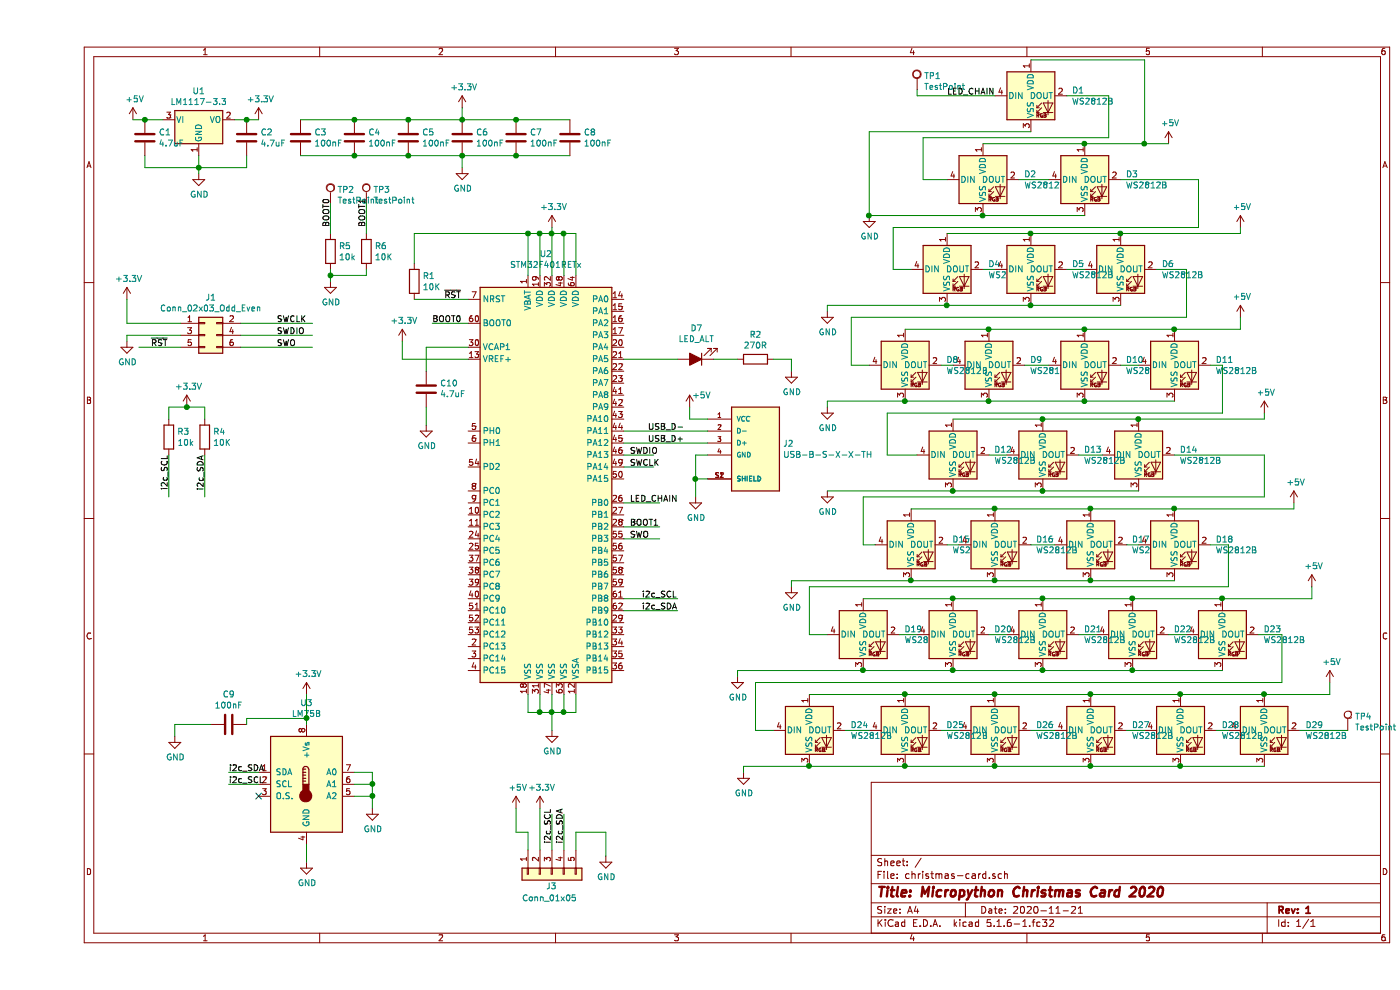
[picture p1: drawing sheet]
EESchema Schematic File Version 4
EELAYER 30 0
EELAYER END
$Descr A4 11693 8268
encoding utf-8
Sheet 1 1
Title "Micropython Christmas Card 2020"
Date "2020-11-21"
Rev "1"
Comp ""
Comment1 ""
Comment2 ""
Comment3 ""
Comment4 ""
$EndDescr
$Comp
L LED:WS2812B D1
U 1 1
P 8300 800
F 0 "D1" H 8644 846 50  0000 L CNN
F 1 "WS2812B" H 8644 755 50  0000 L CNN
F 2 "LED_SMD:LED_WS2812B_PLCC4_5.0x5.0mm_P3.2mm" H 8350 500 50  0001 L TNN
F 3 "https://cdn-shop.adafruit.com/datasheets/WS2812B.pdf" H 8400 425 50  0001 L TNN
	1    8300 800 
	1    0    0    -1  
$EndComp
$Comp
L LED:WS2812B D2
U 1 1
P 7900 1500
F 0 "D2" H 8244 1546 50  0000 L CNN
F 1 "WS2812B" H 8244 1455 50  0000 L CNN
F 2 "LED_SMD:LED_WS2812B_PLCC4_5.0x5.0mm_P3.2mm" H 7950 1200 50  0001 L TNN
F 3 "https://cdn-shop.adafruit.com/datasheets/WS2812B.pdf" H 8000 1125 50  0001 L TNN
	1    7900 1500
	1    0    0    -1  
$EndComp
$Comp
L LED:WS2812B D3
U 1 1
P 8750 1500
F 0 "D3" H 9094 1546 50  0000 L CNN
F 1 "WS2812B" H 9094 1455 50  0000 L CNN
F 2 "LED_SMD:LED_WS2812B_PLCC4_5.0x5.0mm_P3.2mm" H 8800 1200 50  0001 L TNN
F 3 "https://cdn-shop.adafruit.com/datasheets/WS2812B.pdf" H 8850 1125 50  0001 L TNN
	1    8750 1500
	1    0    0    -1  
$EndComp
$Comp
L LED:WS2812B D5
U 1 1
P 8300 2250
F 0 "D5" H 8644 2296 50  0000 L CNN
F 1 "WS2812B" H 8644 2205 50  0000 L CNN
F 2 "LED_SMD:LED_WS2812B_PLCC4_5.0x5.0mm_P3.2mm" H 8350 1950 50  0001 L TNN
F 3 "https://cdn-shop.adafruit.com/datasheets/WS2812B.pdf" H 8400 1875 50  0001 L TNN
	1    8300 2250
	1    0    0    -1  
$EndComp
$Comp
L LED:WS2812B D4
U 1 1
P 7600 2250
F 0 "D4" H 7944 2296 50  0000 L CNN
F 1 "WS2812B" H 7944 2205 50  0000 L CNN
F 2 "LED_SMD:LED_WS2812B_PLCC4_5.0x5.0mm_P3.2mm" H 7650 1950 50  0001 L TNN
F 3 "https://cdn-shop.adafruit.com/datasheets/WS2812B.pdf" H 7700 1875 50  0001 L TNN
	1    7600 2250
	1    0    0    -1  
$EndComp
$Comp
L LED:WS2812B D6
U 1 1
P 9050 2250
F 0 "D6" H 9394 2296 50  0000 L CNN
F 1 "WS2812B" H 9394 2205 50  0000 L CNN
F 2 "LED_SMD:LED_WS2812B_PLCC4_5.0x5.0mm_P3.2mm" H 9100 1950 50  0001 L TNN
F 3 "https://cdn-shop.adafruit.com/datasheets/WS2812B.pdf" H 9150 1875 50  0001 L TNN
	1    9050 2250
	1    0    0    -1  
$EndComp
$Comp
L LED:WS2812B D9
U 1 1
P 7950 3050
F 0 "D9" H 8294 3096 50  0000 L CNN
F 1 "WS2812B" H 8294 3005 50  0000 L CNN
F 2 "LED_SMD:LED_WS2812B_PLCC4_5.0x5.0mm_P3.2mm" H 8000 2750 50  0001 L TNN
F 3 "https://cdn-shop.adafruit.com/datasheets/WS2812B.pdf" H 8050 2675 50  0001 L TNN
	1    7950 3050
	1    0    0    -1  
$EndComp
$Comp
L LED:WS2812B D8
U 1 1
P 7250 3050
F 0 "D8" H 7594 3096 50  0000 L CNN
F 1 "WS2812B" H 7594 3005 50  0000 L CNN
F 2 "LED_SMD:LED_WS2812B_PLCC4_5.0x5.0mm_P3.2mm" H 7300 2750 50  0001 L TNN
F 3 "https://cdn-shop.adafruit.com/datasheets/WS2812B.pdf" H 7350 2675 50  0001 L TNN
	1    7250 3050
	1    0    0    -1  
$EndComp
$Comp
L LED:WS2812B D10
U 1 1
P 8750 3050
F 0 "D10" H 9094 3096 50  0000 L CNN
F 1 "WS2812B" H 9094 3005 50  0000 L CNN
F 2 "LED_SMD:LED_WS2812B_PLCC4_5.0x5.0mm_P3.2mm" H 8800 2750 50  0001 L TNN
F 3 "https://cdn-shop.adafruit.com/datasheets/WS2812B.pdf" H 8850 2675 50  0001 L TNN
	1    8750 3050
	1    0    0    -1  
$EndComp
$Comp
L LED:WS2812B D11
U 1 1
P 9500 3050
F 0 "D11" H 9844 3096 50  0000 L CNN
F 1 "WS2812B" H 9844 3005 50  0000 L CNN
F 2 "LED_SMD:LED_WS2812B_PLCC4_5.0x5.0mm_P3.2mm" H 9550 2750 50  0001 L TNN
F 3 "https://cdn-shop.adafruit.com/datasheets/WS2812B.pdf" H 9600 2675 50  0001 L TNN
	1    9500 3050
	1    0    0    -1  
$EndComp
$Comp
L LED:WS2812B D12
U 1 1
P 7650 3800
F 0 "D12" H 7994 3846 50  0000 L CNN
F 1 "WS2812B" H 7994 3755 50  0000 L CNN
F 2 "LED_SMD:LED_WS2812B_PLCC4_5.0x5.0mm_P3.2mm" H 7700 3500 50  0001 L TNN
F 3 "https://cdn-shop.adafruit.com/datasheets/WS2812B.pdf" H 7750 3425 50  0001 L TNN
	1    7650 3800
	1    0    0    -1  
$EndComp
$Comp
L LED:WS2812B D13
U 1 1
P 8400 3800
F 0 "D13" H 8744 3846 50  0000 L CNN
F 1 "WS2812B" H 8744 3755 50  0000 L CNN
F 2 "LED_SMD:LED_WS2812B_PLCC4_5.0x5.0mm_P3.2mm" H 8450 3500 50  0001 L TNN
F 3 "https://cdn-shop.adafruit.com/datasheets/WS2812B.pdf" H 8500 3425 50  0001 L TNN
	1    8400 3800
	1    0    0    -1  
$EndComp
$Comp
L LED:WS2812B D14
U 1 1
P 9200 3800
F 0 "D14" H 9544 3846 50  0000 L CNN
F 1 "WS2812B" H 9544 3755 50  0000 L CNN
F 2 "LED_SMD:LED_WS2812B_PLCC4_5.0x5.0mm_P3.2mm" H 9250 3500 50  0001 L TNN
F 3 "https://cdn-shop.adafruit.com/datasheets/WS2812B.pdf" H 9300 3425 50  0001 L TNN
	1    9200 3800
	1    0    0    -1  
$EndComp
$Comp
L LED:WS2812B D16
U 1 1
P 8000 4550
F 0 "D16" H 8344 4596 50  0000 L CNN
F 1 "WS2812B" H 8344 4505 50  0000 L CNN
F 2 "LED_SMD:LED_WS2812B_PLCC4_5.0x5.0mm_P3.2mm" H 8050 4250 50  0001 L TNN
F 3 "https://cdn-shop.adafruit.com/datasheets/WS2812B.pdf" H 8100 4175 50  0001 L TNN
	1    8000 4550
	1    0    0    -1  
$EndComp
$Comp
L LED:WS2812B D17
U 1 1
P 8800 4550
F 0 "D17" H 9144 4596 50  0000 L CNN
F 1 "WS2812B" H 9144 4505 50  0000 L CNN
F 2 "LED_SMD:LED_WS2812B_PLCC4_5.0x5.0mm_P3.2mm" H 8850 4250 50  0001 L TNN
F 3 "https://cdn-shop.adafruit.com/datasheets/WS2812B.pdf" H 8900 4175 50  0001 L TNN
	1    8800 4550
	1    0    0    -1  
$EndComp
$Comp
L LED:WS2812B D15
U 1 1
P 7300 4550
F 0 "D15" H 7644 4596 50  0000 L CNN
F 1 "WS2812B" H 7644 4505 50  0000 L CNN
F 2 "LED_SMD:LED_WS2812B_PLCC4_5.0x5.0mm_P3.2mm" H 7350 4250 50  0001 L TNN
F 3 "https://cdn-shop.adafruit.com/datasheets/WS2812B.pdf" H 7400 4175 50  0001 L TNN
	1    7300 4550
	1    0    0    -1  
$EndComp
$Comp
L LED:WS2812B D18
U 1 1
P 9500 4550
F 0 "D18" H 9844 4596 50  0000 L CNN
F 1 "WS2812B" H 9844 4505 50  0000 L CNN
F 2 "LED_SMD:LED_WS2812B_PLCC4_5.0x5.0mm_P3.2mm" H 9550 4250 50  0001 L TNN
F 3 "https://cdn-shop.adafruit.com/datasheets/WS2812B.pdf" H 9600 4175 50  0001 L TNN
	1    9500 4550
	1    0    0    -1  
$EndComp
$Comp
L LED:WS2812B D20
U 1 1
P 7650 5300
F 0 "D20" H 7994 5346 50  0000 L CNN
F 1 "WS2812B" H 7994 5255 50  0000 L CNN
F 2 "LED_SMD:LED_WS2812B_PLCC4_5.0x5.0mm_P3.2mm" H 7700 5000 50  0001 L TNN
F 3 "https://cdn-shop.adafruit.com/datasheets/WS2812B.pdf" H 7750 4925 50  0001 L TNN
	1    7650 5300
	1    0    0    -1  
$EndComp
$Comp
L LED:WS2812B D21
U 1 1
P 8400 5300
F 0 "D21" H 8744 5346 50  0000 L CNN
F 1 "WS2812B" H 8744 5255 50  0000 L CNN
F 2 "LED_SMD:LED_WS2812B_PLCC4_5.0x5.0mm_P3.2mm" H 8450 5000 50  0001 L TNN
F 3 "https://cdn-shop.adafruit.com/datasheets/WS2812B.pdf" H 8500 4925 50  0001 L TNN
	1    8400 5300
	1    0    0    -1  
$EndComp
$Comp
L LED:WS2812B D22
U 1 1
P 9150 5300
F 0 "D22" H 9494 5346 50  0000 L CNN
F 1 "WS2812B" H 9494 5255 50  0000 L CNN
F 2 "LED_SMD:LED_WS2812B_PLCC4_5.0x5.0mm_P3.2mm" H 9200 5000 50  0001 L TNN
F 3 "https://cdn-shop.adafruit.com/datasheets/WS2812B.pdf" H 9250 4925 50  0001 L TNN
	1    9150 5300
	1    0    0    -1  
$EndComp
$Comp
L LED:WS2812B D23
U 1 1
P 9900 5300
F 0 "D23" H 10244 5346 50  0000 L CNN
F 1 "WS2812B" H 10244 5255 50  0000 L CNN
F 2 "LED_SMD:LED_WS2812B_PLCC4_5.0x5.0mm_P3.2mm" H 9950 5000 50  0001 L TNN
F 3 "https://cdn-shop.adafruit.com/datasheets/WS2812B.pdf" H 10000 4925 50  0001 L TNN
	1    9900 5300
	1    0    0    -1  
$EndComp
$Comp
L LED:WS2812B D19
U 1 1
P 6900 5300
F 0 "D19" H 7244 5346 50  0000 L CNN
F 1 "WS2812B" H 7244 5255 50  0000 L CNN
F 2 "LED_SMD:LED_WS2812B_PLCC4_5.0x5.0mm_P3.2mm" H 6950 5000 50  0001 L TNN
F 3 "https://cdn-shop.adafruit.com/datasheets/WS2812B.pdf" H 7000 4925 50  0001 L TNN
	1    6900 5300
	1    0    0    -1  
$EndComp
$Comp
L LED:WS2812B D24
U 1 1
P 6450 6100
F 0 "D24" H 6794 6146 50  0000 L CNN
F 1 "WS2812B" H 6794 6055 50  0000 L CNN
F 2 "LED_SMD:LED_WS2812B_PLCC4_5.0x5.0mm_P3.2mm" H 6500 5800 50  0001 L TNN
F 3 "https://cdn-shop.adafruit.com/datasheets/WS2812B.pdf" H 6550 5725 50  0001 L TNN
	1    6450 6100
	1    0    0    -1  
$EndComp
$Comp
L LED:WS2812B D25
U 1 1
P 7250 6100
F 0 "D25" H 7594 6146 50  0000 L CNN
F 1 "WS2812B" H 7594 6055 50  0000 L CNN
F 2 "LED_SMD:LED_WS2812B_PLCC4_5.0x5.0mm_P3.2mm" H 7300 5800 50  0001 L TNN
F 3 "https://cdn-shop.adafruit.com/datasheets/WS2812B.pdf" H 7350 5725 50  0001 L TNN
	1    7250 6100
	1    0    0    -1  
$EndComp
$Comp
L LED:WS2812B D26
U 1 1
P 8000 6100
F 0 "D26" H 8344 6146 50  0000 L CNN
F 1 "WS2812B" H 8344 6055 50  0000 L CNN
F 2 "LED_SMD:LED_WS2812B_PLCC4_5.0x5.0mm_P3.2mm" H 8050 5800 50  0001 L TNN
F 3 "https://cdn-shop.adafruit.com/datasheets/WS2812B.pdf" H 8100 5725 50  0001 L TNN
	1    8000 6100
	1    0    0    -1  
$EndComp
$Comp
L LED:WS2812B D27
U 1 1
P 8800 6100
F 0 "D27" H 9144 6146 50  0000 L CNN
F 1 "WS2812B" H 9144 6055 50  0000 L CNN
F 2 "LED_SMD:LED_WS2812B_PLCC4_5.0x5.0mm_P3.2mm" H 8850 5800 50  0001 L TNN
F 3 "https://cdn-shop.adafruit.com/datasheets/WS2812B.pdf" H 8900 5725 50  0001 L TNN
	1    8800 6100
	1    0    0    -1  
$EndComp
$Comp
L LED:WS2812B D28
U 1 1
P 9550 6100
F 0 "D28" H 9894 6146 50  0000 L CNN
F 1 "WS2812B" H 9894 6055 50  0000 L CNN
F 2 "LED_SMD:LED_WS2812B_PLCC4_5.0x5.0mm_P3.2mm" H 9600 5800 50  0001 L TNN
F 3 "https://cdn-shop.adafruit.com/datasheets/WS2812B.pdf" H 9650 5725 50  0001 L TNN
	1    9550 6100
	1    0    0    -1  
$EndComp
$Comp
L LED:WS2812B D29
U 1 1
P 10250 6100
F 0 "D29" H 10594 6146 50  0000 L CNN
F 1 "WS2812B" H 10594 6055 50  0000 L CNN
F 2 "LED_SMD:LED_WS2812B_PLCC4_5.0x5.0mm_P3.2mm" H 10300 5800 50  0001 L TNN
F 3 "https://cdn-shop.adafruit.com/datasheets/WS2812B.pdf" H 10350 5725 50  0001 L TNN
	1    10250 6100
	1    0    0    -1  
$EndComp
Wire Wire Line
	8600 800  8950 800 
Wire Wire Line
	8950 800  8950 1150
Wire Wire Line
	8950 1150 7400 1150
Wire Wire Line
	7400 1150 7400 1500
Wire Wire Line
	7400 1500 7600 1500
Wire Wire Line
	8200 1500 8450 1500
Wire Wire Line
	9050 1500 9700 1500
Wire Wire Line
	9700 1500 9700 1900
Wire Wire Line
	9700 1900 7150 1900
Wire Wire Line
	7150 1900 7150 2250
Wire Wire Line
	7150 2250 7300 2250
Wire Wire Line
	7900 2250 8000 2250
Wire Wire Line
	8600 2250 8750 2250
Wire Wire Line
	9350 2250 9600 2250
Wire Wire Line
	9600 2250 9600 2650
Wire Wire Line
	9600 2650 6800 2650
Wire Wire Line
	6800 2650 6800 3050
Wire Wire Line
	6800 3050 6950 3050
Wire Wire Line
	7550 3050 7650 3050
Wire Wire Line
	8250 3050 8450 3050
Wire Wire Line
	9050 3050 9200 3050
Wire Wire Line
	9800 3050 9900 3050
Wire Wire Line
	9900 3050 9900 3450
Wire Wire Line
	9900 3450 7100 3450
Wire Wire Line
	7100 3450 7100 3800
Wire Wire Line
	7100 3800 7350 3800
Wire Wire Line
	7950 3800 8100 3800
Wire Wire Line
	8700 3800 8900 3800
Wire Wire Line
	9500 3800 10250 3800
Wire Wire Line
	10250 3800 10250 4150
Wire Wire Line
	10250 4150 6900 4150
Wire Wire Line
	6900 4150 6900 4550
Wire Wire Line
	6900 4550 7000 4550
Wire Wire Line
	7600 4550 7700 4550
Wire Wire Line
	8300 4550 8500 4550
Wire Wire Line
	9100 4550 9200 4550
Wire Wire Line
	9800 4550 9950 4550
Wire Wire Line
	9950 4550 9950 4900
Wire Wire Line
	9950 4900 6450 4900
Wire Wire Line
	6450 4900 6450 5300
Wire Wire Line
	6450 5300 6600 5300
Wire Wire Line
	7200 5300 7350 5300
Wire Wire Line
	7950 5300 8100 5300
Wire Wire Line
	8700 5300 8850 5300
Wire Wire Line
	9450 5300 9600 5300
Wire Wire Line
	10200 5300 10400 5300
Wire Wire Line
	10400 5300 10400 5700
Wire Wire Line
	10400 5700 6000 5700
Wire Wire Line
	6000 5700 6000 6100
Wire Wire Line
	6000 6100 6150 6100
Wire Wire Line
	6750 6100 6950 6100
Wire Wire Line
	7550 6100 7700 6100
Wire Wire Line
	8300 6100 8500 6100
Wire Wire Line
	9100 6100 9250 6100
Wire Wire Line
	9850 6100 9950 6100
$Comp
L power:GND #PWR07
U 1 1
P 6950 1800
F 0 "#PWR07" H 6950 1550 50  0001 C CNN
F 1 "GND" H 6955 1627 50  0000 C CNN
F 2 "" H 6950 1800 50  0001 C CNN
F 3 "" H 6950 1800 50  0001 C CNN
	1    6950 1800
	1    0    0    -1  
$EndComp
$Comp
L power:GND #PWR011
U 1 1
P 6600 2600
F 0 "#PWR011" H 6600 2350 50  0001 C CNN
F 1 "GND" H 6605 2427 50  0000 C CNN
F 2 "" H 6600 2600 50  0001 C CNN
F 3 "" H 6600 2600 50  0001 C CNN
	1    6600 2600
	1    0    0    -1  
$EndComp
$Comp
L power:GND #PWR017
U 1 1
P 6600 3400
F 0 "#PWR017" H 6600 3150 50  0001 C CNN
F 1 "GND" H 6605 3227 50  0000 C CNN
F 2 "" H 6600 3400 50  0001 C CNN
F 3 "" H 6600 3400 50  0001 C CNN
	1    6600 3400
	1    0    0    -1  
$EndComp
$Comp
L power:GND #PWR020
U 1 1
P 6600 4100
F 0 "#PWR020" H 6600 3850 50  0001 C CNN
F 1 "GND" H 6605 3927 50  0000 C CNN
F 2 "" H 6600 4100 50  0001 C CNN
F 3 "" H 6600 4100 50  0001 C CNN
	1    6600 4100
	1    0    0    -1  
$EndComp
$Comp
L power:GND #PWR023
U 1 1
P 6300 4900
F 0 "#PWR023" H 6300 4650 50  0001 C CNN
F 1 "GND" H 6305 4727 50  0000 C CNN
F 2 "" H 6300 4900 50  0001 C CNN
F 3 "" H 6300 4900 50  0001 C CNN
	1    6300 4900
	1    0    0    -1  
$EndComp
$Comp
L power:GND #PWR025
U 1 1
P 5850 5650
F 0 "#PWR025" H 5850 5400 50  0001 C CNN
F 1 "GND" H 5855 5477 50  0000 C CNN
F 2 "" H 5850 5650 50  0001 C CNN
F 3 "" H 5850 5650 50  0001 C CNN
	1    5850 5650
	1    0    0    -1  
$EndComp
$Comp
L power:GND #PWR028
U 1 1
P 5900 6450
F 0 "#PWR028" H 5900 6200 50  0001 C CNN
F 1 "GND" H 5905 6277 50  0000 C CNN
F 2 "" H 5900 6450 50  0001 C CNN
F 3 "" H 5900 6450 50  0001 C CNN
	1    5900 6450
	1    0    0    -1  
$EndComp
Wire Wire Line
	9550 6400 8800 6400
Wire Wire Line
	8800 6400 8000 6400
Connection ~ 8800 6400
Wire Wire Line
	8000 6400 7250 6400
Connection ~ 8000 6400
Wire Wire Line
	6450 6400 7250 6400
Connection ~ 7250 6400
Wire Wire Line
	6450 6400 5900 6400
Wire Wire Line
	5900 6400 5900 6450
Connection ~ 6450 6400
Wire Wire Line
	5850 5650 5850 5600
Wire Wire Line
	5850 5600 6900 5600
Wire Wire Line
	6900 5600 7650 5600
Connection ~ 6900 5600
Wire Wire Line
	7650 5600 8400 5600
Connection ~ 7650 5600
Wire Wire Line
	9150 5600 8400 5600
Connection ~ 8400 5600
Wire Wire Line
	9150 5600 9900 5600
Connection ~ 9150 5600
Wire Wire Line
	9500 4850 8800 4850
Wire Wire Line
	8800 4850 8000 4850
Connection ~ 8800 4850
Wire Wire Line
	8000 4850 7300 4850
Connection ~ 8000 4850
Wire Wire Line
	7300 4850 6300 4850
Wire Wire Line
	6300 4850 6300 4900
Connection ~ 7300 4850
Wire Wire Line
	9200 4100 8400 4100
Wire Wire Line
	8400 4100 7650 4100
Connection ~ 8400 4100
Wire Wire Line
	6600 4100 7650 4100
Connection ~ 7650 4100
Wire Wire Line
	6600 3400 6600 3350
Wire Wire Line
	6600 3350 7250 3350
Wire Wire Line
	7250 3350 7950 3350
Connection ~ 7250 3350
Wire Wire Line
	7950 3350 8750 3350
Connection ~ 7950 3350
Wire Wire Line
	9500 3350 8750 3350
Connection ~ 8750 3350
Wire Wire Line
	9050 2550 8300 2550
Wire Wire Line
	8300 2550 7600 2550
Connection ~ 8300 2550
Wire Wire Line
	7600 2550 6600 2550
Wire Wire Line
	6600 2550 6600 2600
Connection ~ 7600 2550
Wire Wire Line
	7900 1800 6950 1800
Wire Wire Line
	7900 1800 8750 1800
Connection ~ 7900 1800
Wire Wire Line
	8300 1100 6950 1100
Wire Wire Line
	6950 1100 6950 1800
Connection ~ 6950 1800
Wire Wire Line
	7900 1200 8750 1200
$Comp
L power:+5V #PWR04
U 1 1
P 9450 1200
F 0 "#PWR04" H 9450 1050 50  0001 C CNN
F 1 "+5V" H 9465 1373 50  0000 C CNN
F 2 "" H 9450 1200 50  0001 C CNN
F 3 "" H 9450 1200 50  0001 C CNN
	1    9450 1200
	1    0    0    -1  
$EndComp
$Comp
L power:+5V #PWR09
U 1 1
P 10050 1900
F 0 "#PWR09" H 10050 1750 50  0001 C CNN
F 1 "+5V" H 10065 2073 50  0000 C CNN
F 2 "" H 10050 1900 50  0001 C CNN
F 3 "" H 10050 1900 50  0001 C CNN
	1    10050 1900
	1    0    0    -1  
$EndComp
$Comp
L power:+5V #PWR012
U 1 1
P 10050 2650
F 0 "#PWR012" H 10050 2500 50  0001 C CNN
F 1 "+5V" H 10065 2823 50  0000 C CNN
F 2 "" H 10050 2650 50  0001 C CNN
F 3 "" H 10050 2650 50  0001 C CNN
	1    10050 2650
	1    0    0    -1  
$EndComp
$Comp
L power:+5V #PWR018
U 1 1
P 10250 3450
F 0 "#PWR018" H 10250 3300 50  0001 C CNN
F 1 "+5V" H 10265 3623 50  0000 C CNN
F 2 "" H 10250 3450 50  0001 C CNN
F 3 "" H 10250 3450 50  0001 C CNN
	1    10250 3450
	1    0    0    -1  
$EndComp
$Comp
L power:+5V #PWR022
U 1 1
P 10500 4200
F 0 "#PWR022" H 10500 4050 50  0001 C CNN
F 1 "+5V" H 10515 4373 50  0000 C CNN
F 2 "" H 10500 4200 50  0001 C CNN
F 3 "" H 10500 4200 50  0001 C CNN
	1    10500 4200
	1    0    0    -1  
$EndComp
$Comp
L power:+5V #PWR024
U 1 1
P 10650 4900
F 0 "#PWR024" H 10650 4750 50  0001 C CNN
F 1 "+5V" H 10665 5073 50  0000 C CNN
F 2 "" H 10650 4900 50  0001 C CNN
F 3 "" H 10650 4900 50  0001 C CNN
	1    10650 4900
	1    0    0    -1  
$EndComp
$Comp
L power:+5V #PWR026
U 1 1
P 10800 5700
F 0 "#PWR026" H 10800 5550 50  0001 C CNN
F 1 "+5V" H 10815 5873 50  0000 C CNN
F 2 "" H 10800 5700 50  0001 C CNN
F 3 "" H 10800 5700 50  0001 C CNN
	1    10800 5700
	1    0    0    -1  
$EndComp
Wire Wire Line
	8750 1200 9250 1200
Connection ~ 8750 1200
Wire Wire Line
	8300 500  9250 500 
Wire Wire Line
	9250 500  9250 1200
Connection ~ 9250 1200
Wire Wire Line
	9250 1200 9450 1200
Wire Wire Line
	7600 1950 8300 1950
Wire Wire Line
	9050 1950 8300 1950
Connection ~ 8300 1950
Wire Wire Line
	9050 1950 10050 1950
Wire Wire Line
	10050 1950 10050 1900
Connection ~ 9050 1950
Wire Wire Line
	7250 2750 7950 2750
Wire Wire Line
	8750 2750 7950 2750
Connection ~ 7950 2750
Wire Wire Line
	8750 2750 9500 2750
Connection ~ 8750 2750
Wire Wire Line
	9500 2750 10050 2750
Wire Wire Line
	10050 2750 10050 2650
Connection ~ 9500 2750
Wire Wire Line
	7650 3500 8400 3500
Wire Wire Line
	8400 3500 9200 3500
Connection ~ 8400 3500
Wire Wire Line
	9200 3500 10250 3500
Wire Wire Line
	10250 3500 10250 3450
Connection ~ 9200 3500
Wire Wire Line
	7300 4250 8000 4250
Wire Wire Line
	8000 4250 8800 4250
Connection ~ 8000 4250
Wire Wire Line
	8800 4250 9500 4250
Connection ~ 8800 4250
Wire Wire Line
	10500 4200 10500 4250
Wire Wire Line
	10500 4250 9500 4250
Connection ~ 9500 4250
Wire Wire Line
	6900 5000 7650 5000
Wire Wire Line
	7650 5000 8400 5000
Connection ~ 7650 5000
Wire Wire Line
	9150 5000 8400 5000
Connection ~ 8400 5000
Wire Wire Line
	9150 5000 9900 5000
Connection ~ 9150 5000
Wire Wire Line
	9900 5000 10650 5000
Wire Wire Line
	10650 5000 10650 4900
Connection ~ 9900 5000
Wire Wire Line
	6450 5800 7250 5800
Wire Wire Line
	7250 5800 8000 5800
Connection ~ 7250 5800
Wire Wire Line
	8000 5800 8800 5800
Connection ~ 8000 5800
Wire Wire Line
	8800 5800 9550 5800
Connection ~ 8800 5800
Wire Wire Line
	9550 5800 10250 5800
Connection ~ 9550 5800
Wire Wire Line
	10250 5800 10800 5800
Wire Wire Line
	10800 5800 10800 5700
Connection ~ 10250 5800
Wire Wire Line
	9550 6400 10250 6400
Connection ~ 9550 6400
$Comp
L power:GND #PWR027
U 1 1
P 4300 6100
F 0 "#PWR027" H 4300 5850 50  0001 C CNN
F 1 "GND" H 4305 5927 50  0000 C CNN
F 2 "" H 4300 6100 50  0001 C CNN
F 3 "" H 4300 6100 50  0001 C CNN
	1    4300 6100
	1    0    0    -1  
$EndComp
Wire Wire Line
	4300 5800 4300 5950
Wire Wire Line
	4100 5800 4100 5950
Wire Wire Line
	4100 5950 4200 5950
Connection ~ 4300 5950
Wire Wire Line
	4300 5950 4300 6100
Wire Wire Line
	4200 5800 4200 5950
Connection ~ 4200 5950
Wire Wire Line
	4200 5950 4300 5950
Wire Wire Line
	4400 5800 4400 5950
Wire Wire Line
	4400 5950 4300 5950
Wire Wire Line
	4500 5800 4500 5950
Wire Wire Line
	4500 5950 4400 5950
Connection ~ 4400 5950
$Comp
L MCU_ST_STM32F4:STM32F401RETx U2
U 1 1
P 4300 4000
F 0 "U2" H 4250 5881 50  0000 C CNN
F 1 "STM32F401RETx" H 4250 5790 50  0000 C CNN
F 2 "Package_QFP:LQFP-64_10x10mm_P0.5mm" H 3700 2300 50  0001 R CNN
F 3 "http://www.st.com/st-web-ui/static/active/en/resource/technical/document/datasheet/DM00102166.pdf" H 4300 4000 50  0001 C CNN
	1    4300 4000
	1    0    0    -1  
$EndComp
$Comp
L power:+3.3V #PWR08
U 1 1
P 4300 1900
F 0 "#PWR08" H 4300 1750 50  0001 C CNN
F 1 "+3.3V" H 4315 2073 50  0000 C CNN
F 2 "" H 4300 1900 50  0001 C CNN
F 3 "" H 4300 1900 50  0001 C CNN
	1    4300 1900
	1    0    0    -1  
$EndComp
Wire Wire Line
	4300 1900 4300 1950
Wire Wire Line
	4100 2300 4100 1950
Wire Wire Line
	4100 1950 4200 1950
Connection ~ 4300 1950
Wire Wire Line
	4300 1950 4300 2300
Wire Wire Line
	4300 1950 4400 1950
Wire Wire Line
	4500 1950 4500 2300
Wire Wire Line
	4400 2300 4400 1950
Connection ~ 4400 1950
Wire Wire Line
	4400 1950 4500 1950
Wire Wire Line
	4200 2300 4200 1950
Connection ~ 4200 1950
Wire Wire Line
	4200 1950 4300 1950
$Comp
L Device:R R1
U 1 1
P 3150 2350
F 0 "R1" H 3220 2396 50  0000 L CNN
F 1 "10K" H 3220 2305 50  0000 L CNN
F 2 "Resistor_SMD:R_0603_1608Metric" V 3080 2350 50  0001 C CNN
F 3 "~" H 3150 2350 50  0001 C CNN
	1    3150 2350
	1    0    0    -1  
$EndComp
Text Label 7600 800  0    50   ~ 0
LED_CHAIN
$Comp
L power:GND #PWR021
U 1 1
P 5500 4150
F 0 "#PWR021" H 5500 3900 50  0001 C CNN
F 1 "GND" H 5505 3977 50  0000 C CNN
F 2 "" H 5500 4150 50  0001 C CNN
F 3 "" H 5500 4150 50  0001 C CNN
	1    5500 4150
	1    0    0    -1  
$EndComp
$Comp
L power:+5V #PWR016
U 1 1
P 5450 3400
F 0 "#PWR016" H 5450 3250 50  0001 C CNN
F 1 "+5V" H 5550 3500 50  0000 C CNN
F 2 "" H 5450 3400 50  0001 C CNN
F 3 "" H 5450 3400 50  0001 C CNN
	1    5450 3400
	1    0    0    -1  
$EndComp
$Comp
L power:+3.3V #PWR014
U 1 1
P 3050 2850
F 0 "#PWR014" H 3050 2700 50  0001 C CNN
F 1 "+3.3V" H 3065 3023 50  0000 C CNN
F 2 "" H 3050 2850 50  0001 C CNN
F 3 "" H 3050 2850 50  0001 C CNN
	1    3050 2850
	1    0    0    -1  
$EndComp
Wire Wire Line
	3600 3000 3050 3000
Wire Wire Line
	3050 3000 3050 2850
$Comp
L Device:C C10
U 1 1
P 3250 3250
F 0 "C10" H 3135 3204 50  0000 R CNN
F 1 "4.7uF" H 3135 3295 50  0000 R CNN
F 2 "Capacitor_SMD:C_0805_2012Metric" H 3288 3100 50  0001 C CNN
F 3 "~" H 3250 3250 50  0001 C CNN
	1    3250 3250
	-1   0    0    1   
$EndComp
$Comp
L power:GND #PWR019
U 1 1
P 3250 3550
F 0 "#PWR019" H 3250 3300 50  0001 C CNN
F 1 "GND" H 3255 3377 50  0000 C CNN
F 2 "" H 3250 3550 50  0001 C CNN
F 3 "" H 3250 3550 50  0001 C CNN
	1    3250 3550
	1    0    0    -1  
$EndComp
Wire Wire Line
	3250 3550 3250 3400
Wire Wire Line
	3250 3100 3250 2900
Wire Wire Line
	3250 2900 3600 2900
$Comp
L power:GND #PWR05
U 1 1
P 3550 1400
F 0 "#PWR05" H 3550 1150 50  0001 C CNN
F 1 "GND" H 3555 1227 50  0000 C CNN
F 2 "" H 3550 1400 50  0001 C CNN
F 3 "" H 3550 1400 50  0001 C CNN
	1    3550 1400
	1    0    0    -1  
$EndComp
$Comp
L power:+3.3V #PWR01
U 1 1
P 3550 900
F 0 "#PWR01" H 3550 750 50  0001 C CNN
F 1 "+3.3V" H 3565 1073 50  0000 C CNN
F 2 "" H 3550 900 50  0001 C CNN
F 3 "" H 3550 900 50  0001 C CNN
	1    3550 900 
	1    0    0    -1  
$EndComp
$Comp
L Device:C C6
U 1 1
P 3550 1150
F 0 "C6" H 3665 1196 50  0000 L CNN
F 1 "100nF" H 3665 1105 50  0000 L CNN
F 2 "Capacitor_SMD:C_0603_1608Metric" H 3588 1000 50  0001 C CNN
F 3 "~" H 3550 1150 50  0001 C CNN
	1    3550 1150
	1    0    0    -1  
$EndComp
$Comp
L Device:C C5
U 1 1
P 3100 1150
F 0 "C5" H 3215 1196 50  0000 L CNN
F 1 "100nF" H 3215 1105 50  0000 L CNN
F 2 "Capacitor_SMD:C_0603_1608Metric" H 3138 1000 50  0001 C CNN
F 3 "~" H 3100 1150 50  0001 C CNN
	1    3100 1150
	1    0    0    -1  
$EndComp
$Comp
L Device:C C4
U 1 1
P 2650 1150
F 0 "C4" H 2765 1196 50  0000 L CNN
F 1 "100nF" H 2765 1105 50  0000 L CNN
F 2 "Capacitor_SMD:C_0603_1608Metric" H 2688 1000 50  0001 C CNN
F 3 "~" H 2650 1150 50  0001 C CNN
	1    2650 1150
	1    0    0    -1  
$EndComp
$Comp
L Device:C C7
U 1 1
P 4000 1150
F 0 "C7" H 4115 1196 50  0000 L CNN
F 1 "100nF" H 4115 1105 50  0000 L CNN
F 2 "Capacitor_SMD:C_0603_1608Metric" H 4038 1000 50  0001 C CNN
F 3 "~" H 4000 1150 50  0001 C CNN
	1    4000 1150
	1    0    0    -1  
$EndComp
$Comp
L Device:C C8
U 1 1
P 4450 1150
F 0 "C8" H 4565 1196 50  0000 L CNN
F 1 "100nF" H 4565 1105 50  0000 L CNN
F 2 "Capacitor_SMD:C_0603_1608Metric" H 4488 1000 50  0001 C CNN
F 3 "~" H 4450 1150 50  0001 C CNN
	1    4450 1150
	1    0    0    -1  
$EndComp
$Comp
L Device:C C3
U 1 1
P 2200 1150
F 0 "C3" H 2315 1196 50  0000 L CNN
F 1 "100nF" H 2315 1105 50  0000 L CNN
F 2 "Capacitor_SMD:C_0603_1608Metric" H 2238 1000 50  0001 C CNN
F 3 "~" H 2200 1150 50  0001 C CNN
	1    2200 1150
	1    0    0    -1  
$EndComp
Wire Wire Line
	2200 1000 2650 1000
Wire Wire Line
	2650 1000 3100 1000
Connection ~ 2650 1000
Wire Wire Line
	3100 1000 3550 1000
Connection ~ 3100 1000
Wire Wire Line
	3550 1000 4000 1000
Connection ~ 3550 1000
Wire Wire Line
	4000 1000 4450 1000
Connection ~ 4000 1000
Wire Wire Line
	4450 1300 4000 1300
Wire Wire Line
	4000 1300 3550 1300
Connection ~ 4000 1300
Wire Wire Line
	3550 1300 3100 1300
Connection ~ 3550 1300
Wire Wire Line
	2200 1300 2650 1300
Wire Wire Line
	3100 1300 2650 1300
Connection ~ 3100 1300
Connection ~ 2650 1300
Wire Wire Line
	3550 1400 3550 1300
Wire Wire Line
	3550 1000 3550 900 
Wire Wire Line
	4900 4200 5200 4200
Text Label 4950 4200 0    50   ~ 0
LED_CHAIN
$Comp
L Connector_Generic:Conn_02x03_Odd_Even J1
U 1 1
P 1400 2800
F 0 "J1" H 1450 3117 50  0000 C CNN
F 1 "Conn_02x03_Odd_Even" H 1450 3026 50  0000 C CNN
F 2 "Tag-Connect:TC2030-MCP-NL" H 1400 2800 50  0001 C CNN
F 3 "~" H 1400 2800 50  0001 C CNN
	1    1400 2800
	1    0    0    -1  
$EndComp
$Comp
L power:+3.3V #PWR010
U 1 1
P 750 2500
F 0 "#PWR010" H 750 2350 50  0001 C CNN
F 1 "+3.3V" H 765 2673 50  0000 C CNN
F 2 "" H 750 2500 50  0001 C CNN
F 3 "" H 750 2500 50  0001 C CNN
	1    750  2500
	1    0    0    -1  
$EndComp
$Comp
L power:GND #PWR013
U 1 1
P 750 2850
F 0 "#PWR013" H 750 2600 50  0001 C CNN
F 1 "GND" H 755 2677 50  0000 C CNN
F 2 "" H 750 2850 50  0001 C CNN
F 3 "" H 750 2850 50  0001 C CNN
	1    750  2850
	1    0    0    -1  
$EndComp
Wire Wire Line
	1200 2700 750  2700
Wire Wire Line
	750  2700 750  2500
Wire Wire Line
	1200 2800 750  2800
Wire Wire Line
	750  2800 750  2850
Wire Wire Line
	1700 2700 2300 2700
Wire Wire Line
	1700 2800 2300 2800
Wire Wire Line
	1700 2900 2300 2900
Wire Wire Line
	1200 2900 850  2900
Text Label 2000 2700 0    50   ~ 0
SWCLK
Text Label 2000 2800 0    50   ~ 0
SWDIO
Text Label 950  2900 0    50   ~ 0
~RST
Text Label 2000 2900 0    50   ~ 0
SWO
Text Label 3400 2500 0    50   ~ 0
~RST
Wire Wire Line
	3600 2500 3150 2500
Wire Wire Line
	4100 1950 3150 1950
Wire Wire Line
	3150 1950 3150 2200
Connection ~ 4100 1950
Wire Wire Line
	4900 3800 5150 3800
Text Label 4950 3800 0    50   ~ 0
SWDIO
Text Label 4950 3900 0    50   ~ 0
SWCLK
Wire Wire Line
	4900 3900 5150 3900
Wire Wire Line
	5600 3600 4900 3600
Wire Wire Line
	4900 3700 5600 3700
Wire Wire Line
	4900 4500 5200 4500
Text Label 4950 4500 0    50   ~ 0
SWO
$Comp
L USB-B-S-X-X-TH:USB-B-S-X-X-TH J2
U 1 1
P 6000 3700
F 0 "J2" H 6230 3696 50  0000 L CNN
F 1 "USB-B-S-X-X-TH" H 6230 3605 50  0000 L CNN
F 2 "christmas-card:SAMTEC_USB-B-S-X-X-TH" H 6000 3700 50  0001 L BNN
F 3 "" H 6000 3700 50  0001 L BNN
F 4 "Manufacturer Recommendations" H 6000 3700 50  0001 L BNN "STANDARD"
F 5 "10.95 mm" H 6000 3700 50  0001 L BNN "MAXIMUM_PACKAGE_HEIGHT"
F 6 "Samtec" H 6000 3700 50  0001 L BNN "MANUFACTURER"
F 7 "Q" H 6000 3700 50  0001 L BNN "PARTREV"
	1    6000 3700
	1    0    0    -1  
$EndComp
Wire Wire Line
	5600 3800 5500 3800
Wire Wire Line
	5500 3800 5500 4000
Wire Wire Line
	5600 4000 5500 4000
Connection ~ 5500 4000
Wire Wire Line
	5500 4000 5500 4150
Wire Wire Line
	5600 3500 5450 3500
Wire Wire Line
	5450 3500 5450 3400
Wire Wire Line
	4900 5000 5350 5000
Wire Wire Line
	4900 5100 5350 5100
Text Label 5050 5000 0    50   ~ 0
i2c_SCL
Text Label 5050 5100 0    50   ~ 0
i2c_SDA
$Comp
L Connector_Generic:Conn_01x05 J3
U 1 1
P 4300 7300
F 0 "J3" V 4400 7350 50  0000 R CNN
F 1 "Conn_01x05" V 4500 7550 50  0000 R CNN
F 2 "Connector_PinHeader_2.54mm:PinHeader_1x05_P2.54mm_Vertical" H 4300 7300 50  0001 C CNN
F 3 "~" H 4300 7300 50  0001 C CNN
	1    4300 7300
	0    -1   1    0   
$EndComp
Wire Wire Line
	4300 7100 4300 6800
Wire Wire Line
	4400 7100 4400 6800
Text Label 4300 7050 1    50   ~ 0
i2c_SCL
Text Label 4400 7050 1    50   ~ 0
i2c_SDA
$Comp
L power:GND #PWR031
U 1 1
P 4750 7150
F 0 "#PWR031" H 4750 6900 50  0001 C CNN
F 1 "GND" H 4755 6977 50  0000 C CNN
F 2 "" H 4750 7150 50  0001 C CNN
F 3 "" H 4750 7150 50  0001 C CNN
	1    4750 7150
	1    0    0    -1  
$EndComp
Wire Wire Line
	4500 7100 4500 6950
Wire Wire Line
	4500 6950 4750 6950
Wire Wire Line
	4750 6950 4750 7150
$Comp
L power:+3.3V #PWR030
U 1 1
P 4200 6750
F 0 "#PWR030" H 4200 6600 50  0001 C CNN
F 1 "+3.3V" H 4215 6923 50  0000 C CNN
F 2 "" H 4200 6750 50  0001 C CNN
F 3 "" H 4200 6750 50  0001 C CNN
	1    4200 6750
	1    0    0    -1  
$EndComp
$Comp
L power:+5V #PWR029
U 1 1
P 4000 6750
F 0 "#PWR029" H 4000 6600 50  0001 C CNN
F 1 "+5V" H 4015 6923 50  0000 C CNN
F 2 "" H 4000 6750 50  0001 C CNN
F 3 "" H 4000 6750 50  0001 C CNN
	1    4000 6750
	1    0    0    -1  
$EndComp
Wire Wire Line
	4200 6750 4200 7100
Wire Wire Line
	4100 7100 4100 6950
Wire Wire Line
	4100 6950 4000 6950
Wire Wire Line
	4000 6950 4000 6750
$Comp
L Device:LED_ALT D7
U 1 1
P 5500 3000
F 0 "D7" H 5493 2745 50  0000 C CNN
F 1 "LED_ALT" H 5493 2836 50  0000 C CNN
F 2 "Diode_SMD:D_0805_2012Metric" H 5500 3000 50  0001 C CNN
F 3 "~" H 5500 3000 50  0001 C CNN
	1    5500 3000
	-1   0    0    1   
$EndComp
Wire Wire Line
	4900 3000 5350 3000
$Comp
L Device:R R2
U 1 1
P 6000 3000
F 0 "R2" V 5793 3000 50  0000 C CNN
F 1 "270R" V 5884 3000 50  0000 C CNN
F 2 "Resistor_SMD:R_0603_1608Metric" V 5930 3000 50  0001 C CNN
F 3 "~" H 6000 3000 50  0001 C CNN
	1    6000 3000
	0    1    1    0   
$EndComp
Wire Wire Line
	5650 3000 5850 3000
$Comp
L power:GND #PWR015
U 1 1
P 6300 3100
F 0 "#PWR015" H 6300 2850 50  0001 C CNN
F 1 "GND" H 6305 2927 50  0000 C CNN
F 2 "" H 6300 3100 50  0001 C CNN
F 3 "" H 6300 3100 50  0001 C CNN
	1    6300 3100
	1    0    0    -1  
$EndComp
Wire Wire Line
	6150 3000 6300 3000
Wire Wire Line
	6300 3000 6300 3100
$Comp
L Regulator_Linear:LM1117-3.3 U1
U 1 1
P 1350 1000
F 0 "U1" H 1350 1242 50  0000 C CNN
F 1 "LM1117-3.3" H 1350 1151 50  0000 C CNN
F 2 "Package_TO_SOT_SMD:SOT-223-3_TabPin2" H 1350 1000 50  0001 C CNN
F 3 "http://www.ti.com/lit/ds/symlink/lm1117.pdf" H 1350 1000 50  0001 C CNN
	1    1350 1000
	1    0    0    -1  
$EndComp
$Comp
L power:+5V #PWR02
U 1 1
P 800 1000
F 0 "#PWR02" H 800 850 50  0001 C CNN
F 1 "+5V" H 815 1173 50  0000 C CNN
F 2 "" H 800 1000 50  0001 C CNN
F 3 "" H 800 1000 50  0001 C CNN
	1    800  1000
	1    0    0    -1  
$EndComp
$Comp
L power:+3.3V #PWR03
U 1 1
P 1850 1000
F 0 "#PWR03" H 1850 850 50  0001 C CNN
F 1 "+3.3V" H 1865 1173 50  0000 C CNN
F 2 "" H 1850 1000 50  0001 C CNN
F 3 "" H 1850 1000 50  0001 C CNN
	1    1850 1000
	1    0    0    -1  
$EndComp
$Comp
L power:GND #PWR06
U 1 1
P 1350 1450
F 0 "#PWR06" H 1350 1200 50  0001 C CNN
F 1 "GND" H 1355 1277 50  0000 C CNN
F 2 "" H 1350 1450 50  0001 C CNN
F 3 "" H 1350 1450 50  0001 C CNN
	1    1350 1450
	1    0    0    -1  
$EndComp
Wire Wire Line
	1650 1000 1750 1000
Wire Wire Line
	1050 1000 900  1000
Wire Wire Line
	1350 1300 1350 1400
$Comp
L Device:C C1
U 1 1
P 900 1150
F 0 "C1" H 1015 1196 50  0000 L CNN
F 1 "4.7uF" H 1015 1105 50  0000 L CNN
F 2 "Capacitor_SMD:C_0805_2012Metric" H 938 1000 50  0001 C CNN
F 3 "~" H 900 1150 50  0001 C CNN
	1    900  1150
	1    0    0    -1  
$EndComp
Connection ~ 900  1000
Wire Wire Line
	900  1000 800  1000
$Comp
L Device:C C2
U 1 1
P 1750 1150
F 0 "C2" H 1865 1196 50  0000 L CNN
F 1 "4.7uF" H 1865 1105 50  0000 L CNN
F 2 "Capacitor_SMD:C_0805_2012Metric" H 1788 1000 50  0001 C CNN
F 3 "~" H 1750 1150 50  0001 C CNN
	1    1750 1150
	1    0    0    -1  
$EndComp
Connection ~ 1750 1000
Wire Wire Line
	1750 1000 1850 1000
Wire Wire Line
	900  1300 900  1400
Wire Wire Line
	900  1400 1350 1400
Connection ~ 1350 1400
Wire Wire Line
	1350 1400 1350 1450
Wire Wire Line
	1350 1400 1750 1400
Wire Wire Line
	1750 1400 1750 1300
Text Label 5100 3600 0    50   ~ 0
USB_D-
Text Label 5100 3700 0    50   ~ 0
USB_D+
$Comp
L Device:R R3
U 1 1
P 1100 3650
F 0 "R3" H 1170 3696 50  0000 L CNN
F 1 "10k" H 1170 3605 50  0000 L CNN
F 2 "Resistor_SMD:R_0603_1608Metric" V 1030 3650 50  0001 C CNN
F 3 "~" H 1100 3650 50  0001 C CNN
	1    1100 3650
	1    0    0    -1  
$EndComp
$Comp
L Device:R R4
U 1 1
P 1400 3650
F 0 "R4" H 1470 3696 50  0000 L CNN
F 1 "10K" H 1470 3605 50  0000 L CNN
F 2 "Resistor_SMD:R_0603_1608Metric" V 1330 3650 50  0001 C CNN
F 3 "~" H 1400 3650 50  0001 C CNN
	1    1400 3650
	1    0    0    -1  
$EndComp
$Comp
L power:+3.3V #PWR0101
U 1 1
P 1250 3400
F 0 "#PWR0101" H 1250 3250 50  0001 C CNN
F 1 "+3.3V" H 1265 3573 50  0000 C CNN
F 2 "" H 1250 3400 50  0001 C CNN
F 3 "" H 1250 3400 50  0001 C CNN
	1    1250 3400
	1    0    0    -1  
$EndComp
Wire Wire Line
	1100 3500 1100 3400
Wire Wire Line
	1100 3400 1250 3400
Wire Wire Line
	1250 3400 1400 3400
Wire Wire Line
	1400 3400 1400 3500
Connection ~ 1250 3400
Wire Wire Line
	1400 3800 1400 4150
Wire Wire Line
	1100 3800 1100 4150
Text Label 1100 3800 3    50   ~ 0
i2c_SCL
Text Label 1400 3800 3    50   ~ 0
i2c_SDA
$Comp
L Device:R R5
U 1 1
P 2450 2100
F 0 "R5" H 2520 2146 50  0000 L CNN
F 1 "10k" H 2520 2055 50  0000 L CNN
F 2 "Resistor_SMD:R_0603_1608Metric" V 2380 2100 50  0001 C CNN
F 3 "~" H 2450 2100 50  0001 C CNN
	1    2450 2100
	1    0    0    -1  
$EndComp
$Comp
L power:GND #PWR0102
U 1 1
P 2450 2350
F 0 "#PWR0102" H 2450 2100 50  0001 C CNN
F 1 "GND" H 2455 2177 50  0000 C CNN
F 2 "" H 2450 2350 50  0001 C CNN
F 3 "" H 2450 2350 50  0001 C CNN
	1    2450 2350
	1    0    0    -1  
$EndComp
Wire Wire Line
	2450 2350 2450 2300
Wire Wire Line
	2450 1950 2450 1700
Text Label 2450 1900 1    50   ~ 0
BOOT0
Text Label 3300 2700 0    50   ~ 0
BOOT0
Wire Wire Line
	3600 2700 3300 2700
Wire Wire Line
	4900 4400 5200 4400
Text Label 4950 4400 0    50   ~ 0
BOOT1
$Comp
L Device:R R6
U 1 1
P 2750 2100
F 0 "R6" H 2820 2146 50  0000 L CNN
F 1 "10K" H 2820 2055 50  0000 L CNN
F 2 "Resistor_SMD:R_0603_1608Metric" V 2680 2100 50  0001 C CNN
F 3 "~" H 2750 2100 50  0001 C CNN
	1    2750 2100
	1    0    0    -1  
$EndComp
Wire Wire Line
	2750 2250 2750 2300
Wire Wire Line
	2750 2300 2450 2300
Connection ~ 2450 2300
Wire Wire Line
	2450 2300 2450 2250
Wire Wire Line
	2750 1950 2750 1700
Text Label 2750 1900 1    50   ~ 0
BOOT1
$Comp
L Connector:TestPoint TP1
U 1 1
P 7350 750
F 0 "TP1" H 7408 868 50  0000 L CNN
F 1 "TestPoint" H 7408 777 50  0000 L CNN
F 2 "TestPoint:TestPoint_Loop_D1.80mm_Drill1.0mm_Beaded" H 7550 750 50  0001 C CNN
F 3 "~" H 7550 750 50  0001 C CNN
	1    7350 750 
	1    0    0    -1  
$EndComp
Wire Wire Line
	7350 800  7350 750 
Wire Wire Line
	7350 800  8000 800 
$Comp
L Connector:TestPoint TP4
U 1 1
P 10950 6100
F 0 "TP4" H 11008 6218 50  0000 L CNN
F 1 "TestPoint" H 11008 6127 50  0000 L CNN
F 2 "TestPoint:TestPoint_Loop_D1.80mm_Drill1.0mm_Beaded" H 11150 6100 50  0001 C CNN
F 3 "~" H 11150 6100 50  0001 C CNN
	1    10950 6100
	1    0    0    -1  
$EndComp
Wire Wire Line
	10550 6100 10950 6100
$Comp
L Connector:TestPoint TP2
U 1 1
P 2450 1700
F 0 "TP2" H 2508 1818 50  0000 L CNN
F 1 "TestPoint" H 2508 1727 50  0000 L CNN
F 2 "TestPoint:TestPoint_Pad_D1.0mm" H 2650 1700 50  0001 C CNN
F 3 "~" H 2650 1700 50  0001 C CNN
	1    2450 1700
	1    0    0    -1  
$EndComp
$Comp
L Connector:TestPoint TP3
U 1 1
P 2750 1700
F 0 "TP3" H 2808 1818 50  0000 L CNN
F 1 "TestPoint" H 2808 1727 50  0000 L CNN
F 2 "TestPoint:TestPoint_Pad_D1.0mm" H 2950 1700 50  0001 C CNN
F 3 "~" H 2950 1700 50  0001 C CNN
	1    2750 1700
	1    0    0    -1  
$EndComp
$Comp
L Sensor_Temperature:LM75B U3
U 1 1
P 2250 6550
F 0 "U3" H 2250 7231 50  0000 C CNN
F 1 "LM75B" H 2250 7140 50  0000 C CNN
F 2 "Package_SO:SOIC-8_3.9x4.9mm_P1.27mm" H 2250 6550 50  0001 C CNN
F 3 "http://www.ti.com/lit/ds/symlink/lm75b.pdf" H 2250 6550 50  0001 C CNN
	1    2250 6550
	1    0    0    -1  
$EndComp
$Comp
L power:GND #PWR0103
U 1 1
P 2250 7200
F 0 "#PWR0103" H 2250 6950 50  0001 C CNN
F 1 "GND" H 2255 7027 50  0000 C CNN
F 2 "" H 2250 7200 50  0001 C CNN
F 3 "" H 2250 7200 50  0001 C CNN
	1    2250 7200
	1    0    0    -1  
$EndComp
$Comp
L power:+3.3V #PWR0104
U 1 1
P 2250 5800
F 0 "#PWR0104" H 2250 5650 50  0001 C CNN
F 1 "+3.3V" H 2265 5973 50  0000 C CNN
F 2 "" H 2250 5800 50  0001 C CNN
F 3 "" H 2250 5800 50  0001 C CNN
	1    2250 5800
	1    0    0    -1  
$EndComp
Wire Wire Line
	2250 5800 2250 6000
Wire Wire Line
	2250 7200 2250 7050
NoConn ~ 1850 6650
$Comp
L power:GND #PWR0105
U 1 1
P 2800 6750
F 0 "#PWR0105" H 2800 6500 50  0001 C CNN
F 1 "GND" H 2805 6577 50  0000 C CNN
F 2 "" H 2800 6750 50  0001 C CNN
F 3 "" H 2800 6750 50  0001 C CNN
	1    2800 6750
	1    0    0    -1  
$EndComp
Wire Wire Line
	2650 6450 2800 6450
Wire Wire Line
	2800 6450 2800 6550
Wire Wire Line
	2650 6550 2800 6550
Connection ~ 2800 6550
Wire Wire Line
	2800 6550 2800 6650
Wire Wire Line
	2650 6650 2800 6650
Connection ~ 2800 6650
Wire Wire Line
	2800 6650 2800 6750
Wire Wire Line
	1850 6450 1600 6450
Wire Wire Line
	1850 6550 1600 6550
Text Label 1600 6450 0    50   ~ 0
i2c_SDA
Text Label 1600 6550 0    50   ~ 0
i2c_SCL
$Comp
L power:GND #PWR0106
U 1 1
P 1150 6150
F 0 "#PWR0106" H 1150 5900 50  0001 C CNN
F 1 "GND" H 1155 5977 50  0000 C CNN
F 2 "" H 1150 6150 50  0001 C CNN
F 3 "" H 1150 6150 50  0001 C CNN
	1    1150 6150
	1    0    0    -1  
$EndComp
$Comp
L Device:C C9
U 1 1
P 1600 6050
F 0 "C9" V 1348 6050 50  0000 C CNN
F 1 "100nF" V 1439 6050 50  0000 C CNN
F 2 "Capacitor_SMD:C_0603_1608Metric" H 1638 5900 50  0001 C CNN
F 3 "~" H 1600 6050 50  0001 C CNN
	1    1600 6050
	0    1    1    0   
$EndComp
Wire Wire Line
	2250 6000 1750 6000
Wire Wire Line
	1750 6000 1750 6050
Connection ~ 2250 6000
Wire Wire Line
	2250 6000 2250 6050
Wire Wire Line
	1450 6050 1150 6050
Wire Wire Line
	1150 6050 1150 6150
$EndSCHEMATC
